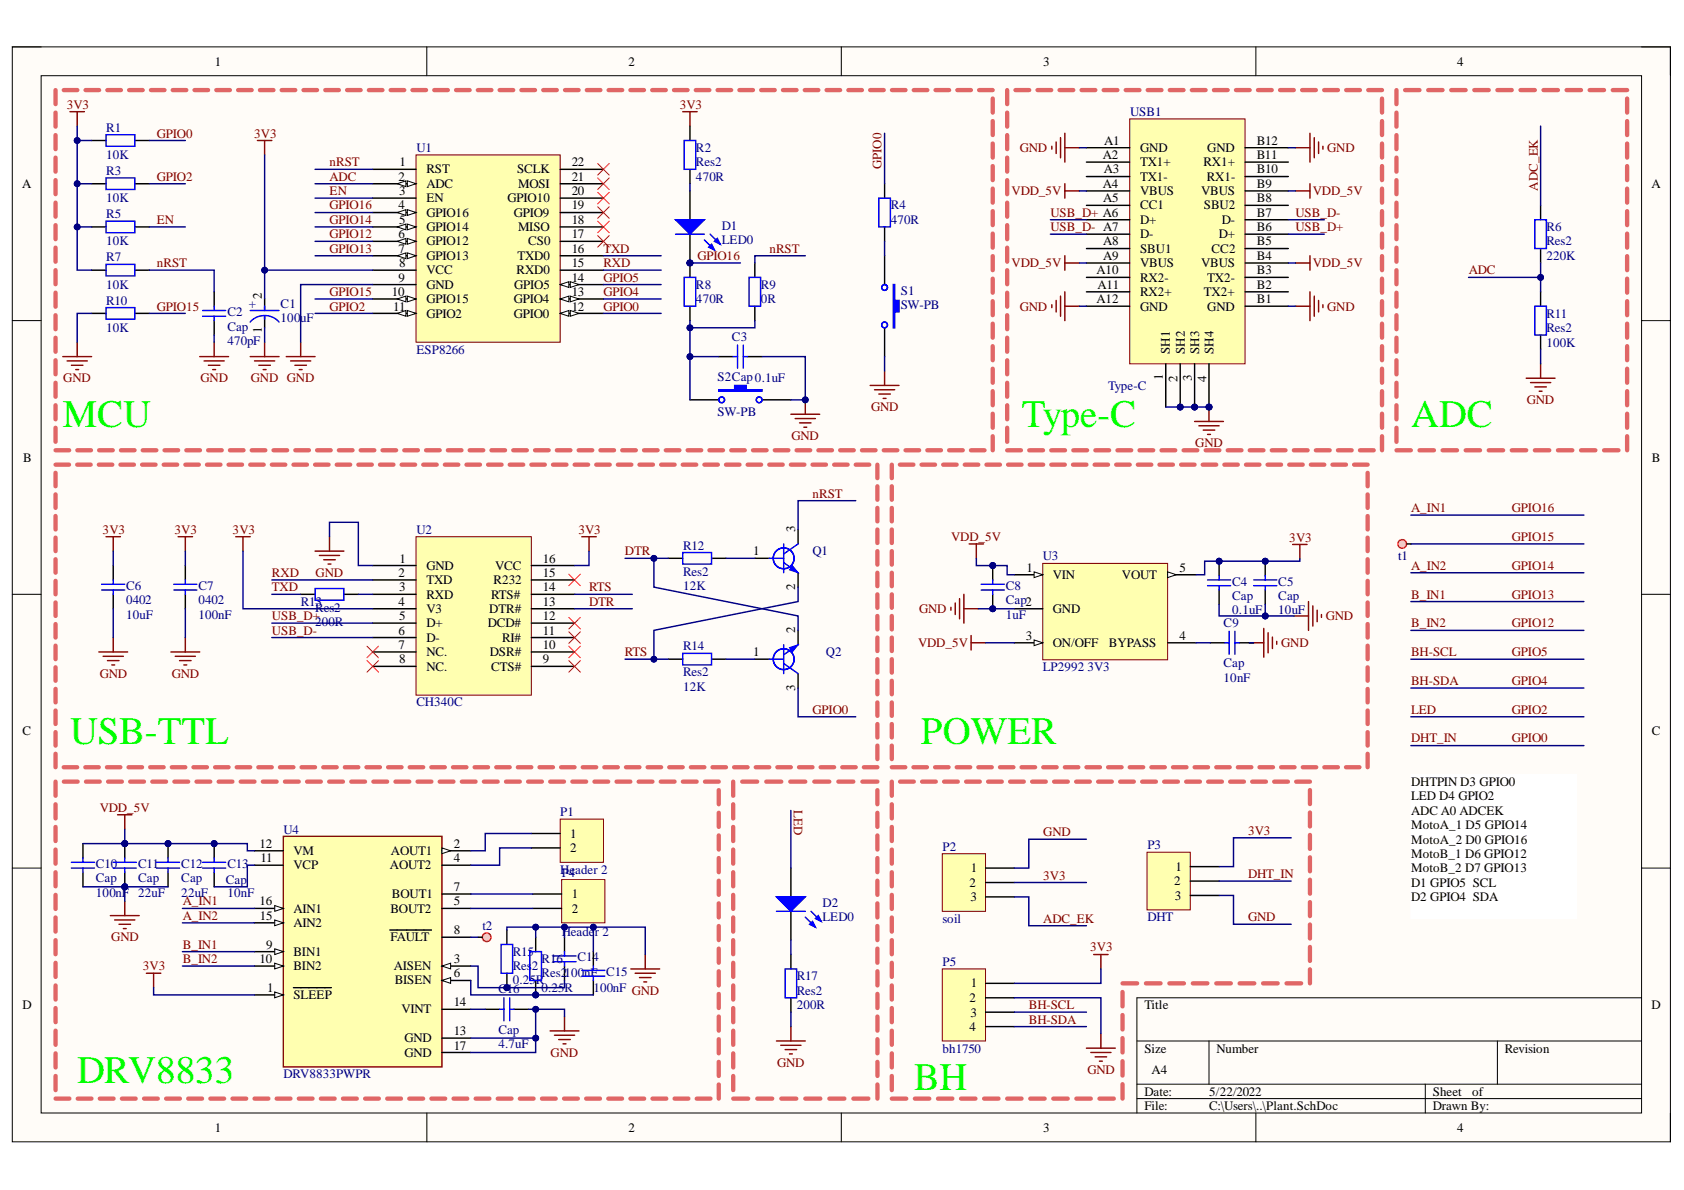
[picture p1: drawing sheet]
# Altium project Plant.PrjPcb
1 sheet, 51 parts. Net scope: global (net labels, ports and power ports of the same name join across sheets).
Board file: Plant.PcbDoc

## Sheet Plant.SchDoc: plant
size A4; Author: yhld; DrawnBy: yhld

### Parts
C1  100uF  [FP-T495D107K016ATE125-MFG]
C2  Cap  value 470pF  [C 0402_M]
C3  Cap  value 0.1uF  [C 0402_M]
C4  Cap  value 0.1uF  [C 0402_M]
C5  Cap  value 10uF  [C 0402_M]
C6  0402  value 10uF  [C 0402_M]
C7  0402  value 100nF  [C 0402_M]
C8  Cap  value 1uF  [C 0402_M]
C9  Cap  value 10nF  [C 0402_M]
C10  Cap  value 100nF  [C 0402_M]
C11  Cap  value 22uF  [C 0402_M]
C12  Cap  value 22uF  [C 0402_M]
C13  Cap  value 10nF  [C 0402_M]
C14  value 100nF  [C 0402_M]
C15  value 100nF  [C 0402_M]
C16  Cap  value 4.7uF  [C 0402_M]
D1  LED0  [LED 0603R]
D2  LED0  [LED 0603R]
P1  Header 2  [HDR1X2]
P2  soil  [HDR1X3]
P3  DHT  [HDR1X3]
P4  Header 2  [HDR1X2]
P5  bh1750  [HDR1X4]
Q1  Y1 NPN SOT23-3  [SMT_TRIODE_NPN]  (value not drawn)
Q2  Y1 NPN SOT23-3  [SMT_TRIODE_NPN]  (value not drawn)
R1  value 10K  [R 0402_M]  (hidden comment: 0402)
R2  Res2  value 470R  [R 0402_M]
R3  value 10K  [R 0402_M]  (hidden comment: 0402)
R4  value 470R  [R 0402_M]  (hidden comment: Res2)
R5  value 10K  [R 0402_M]  (hidden comment: 0402)
R6  Res2  value 220K  [R 0402_M]
R7  value 10K  [R 0402_M]  (hidden comment: 0402)
R8  value 470R  [R 0402_M]  (hidden comment: Res2)
R9  value 0R  [R 0402_M]  (hidden comment: Res2)
R10  value 10K  [R 0402_M]  (hidden comment: 0402)
R11  Res2  value 100K  [R 0402_M]
R12  Res2  value 12K  [R 0402_M]
R13  Res2  value 200R  [R 0402_M]
R14  Res2  value 12K  [R 0402_M]
R15  Res2  value 0.25R  [R 1206_M]
R16  Res2  value 0.25R  [R 1206_M]
R17  Res2  value 200R  [R 0402_M]
S1  SW-PB  [TSW DIP-6*6*5]
S2  SW-PB  [TSW DIP-6*6*5]
t1  test  [test]  (value not drawn)
t2  test  [test]  (value not drawn)
U1  ESP8266  [esp8266]
U2  CH340C  [CH340]
U3  LP2992 3V3  [SOT23-5N]
U4  DRV8833PWPR  [FP-PWP0016C-IPC_A]
USB1  Type-C  [Type-C-TOP]

### Blocks framed on the sheet
MCU: C1-C3 D1 R1-R5 R7-R10 S1 S2 U1
Type-C: USB1
ADC: R6 R11
USB-TTL: C6 C7 Q1 Q2 R12-R14 U2
POWER: C4 C5 C8 C9 U3
DRV8833: C10-C16 P1 P4 R15 R16 t2 U4
BH: P2 P3 P5

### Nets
3V3: C1.2(A) C4.1 C5.1 C6.2 C7.2 P2.2 P3.1 P5.1 R1.1 R2.1 R3.1 R5.1 R7.1 U1.8(VCC) U2.4(V3) U2.16(VCC) U3.5(VOUT) U4.1(~{SLEEP})
GND: C1.1(C) C2.2 C3.2 C4.2 C5.2 C6.1 C7.1 C8.2 C9.2 C10.2 C11.2 C12.2 C14.2 C15.2 C16.1 P2.1 P3.3 P5.2 R10.1 R11.2 R15.2 R16.2 R17.2 S1.2 S2.2 U1.9(GND) U2.1(GND) U3.2(GND) U4.13(GND) U4.17(GND) USB1.1(SH1) USB1.2(SH2) USB1.3(SH3) USB1.4(SH4) USB1.A1(GND) USB1.A12(GND) USB1.B1(GND) USB1.B12(GND)
VDD_5V: C8.1 C10.1 C11.1 C12.1 C13.2 U3.1(VIN) U3.3(ON/OFF) U4.12(VM) USB1.A4(VBUS) USB1.A9(VBUS) USB1.B4(VBUS) USB1.B9(VBUS)
A_IN1: D1.2(K) R8.2 U1.4(GPIO16) U4.16(AIN1)  [also labelled GPIO16]
A_IN2: U1.5(GPIO14) U4.15(AIN2)  [also labelled GPIO14]
ADC: R6.2 R11.1 U1.2(ADC)
ADC_EK: P2.3 R6.1
B_IN1: U1.7(GPIO13) U4.9(BIN1)  [also labelled GPIO13]
B_IN2: U1.6(GPIO12) U4.10(BIN2)  [also labelled GPIO12]
BH-SCL: P5.3 U1.14(GPIO5)  [also labelled GPIO5]
BH-SDA: P5.4 U1.13(GPIO4)  [also labelled GPIO4]
DHT_IN: P3.2 Q2.3(COLLECTOR) R1.2 R4.2 U1.12(GPIO0)  [also labelled GPIO0]
DTR: Q2.2(EMITTER) R12.1 U2.13(DTR#)
EN: R5.2 U1.3(EN)
GPIO2: D2.1(A) R3.2 U1.11(GPIO2)  [also labelled LED]
GPIO15: R10.2 t1.1(test) U1.10(GPIO15)
nRST: C2.1 Q1.3(COLLECTOR) R7.2 R9.2 U1.1(RST)
RTS: Q1.2(EMITTER) R14.1 U2.14(RTS#)
RXD: U1.15(RXD0) U2.2(TXD)
TXD: R13.1 U1.16(TXD0)
USB_D+: U2.5(D+) USB1.A6(D+) USB1.B6(D+)
USB_D-: U2.6(D-) USB1.A7(D-) USB1.B7(D-)
NetC3_1: C3.1 R8.1 R9.1 S2.1
NetC9_1: C9.1 U3.4(BYPASS)
NetC13_1: C13.1 U4.11(VCP)
NetC14_1: C14.1 R15.1 U4.3(AISEN)
NetC15_1: C15.1 R16.1 U4.6(BISEN)
NetC16_2: C16.2 U4.14(VINT)
NetD1_1: D1.1(A) R2.2
NetD2_2: D2.2(K) R17.1
NetP1_1: P1.1 U4.2(AOUT1)
NetP1_2: P1.2 U4.4(AOUT2)
NetP4_1: P4.1 U4.7(BOUT1)
NetP4_2: P4.2 U4.5(BOUT2)
NetQ1_1: Q1.1(BASE) R12.2
NetQ2_1: Q2.1(BASE) R14.2
NetR4_1: R4.1 S1.1
NetR13_2: R13.2 U2.3(RXD)
Nett2_1: t2.1(test) U4.8(~{FAULT})

Not connected (* = marked no-connect by the designer): U1 17(CS0)* 18(MISO)* 19(GPIO9)* 20(GPIO10)* 21(MOSI)* 22(SCLK)*; U2 7(NC.)* 8(NC.)* 9(CTS#)* 10(DSR#)* 11(RI#)* 12(DCD#)* 15(R232)*; USB1 A2(TX1+) A3(TX1-) A5(CC1) A8(SBU1) A10(RX2-) A11(RX2+) B2(TX2+) B3(TX2-) B5(CC2) B8(SBU2) B10(RX1-) B11(RX1+)

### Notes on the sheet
- DHTPIN D3 GPIO0
  LED D4 GPIO2
  ADC A0 ADCEK
  MotoA_1 D5 GPIO14
  MotoA_2 D0 GPIO16
  MotoB_1 D6 GPIO12
  MotoB_2 D7 GPIO13
  D1 GPIO5  SCL
  D2 GPIO4  SDA
